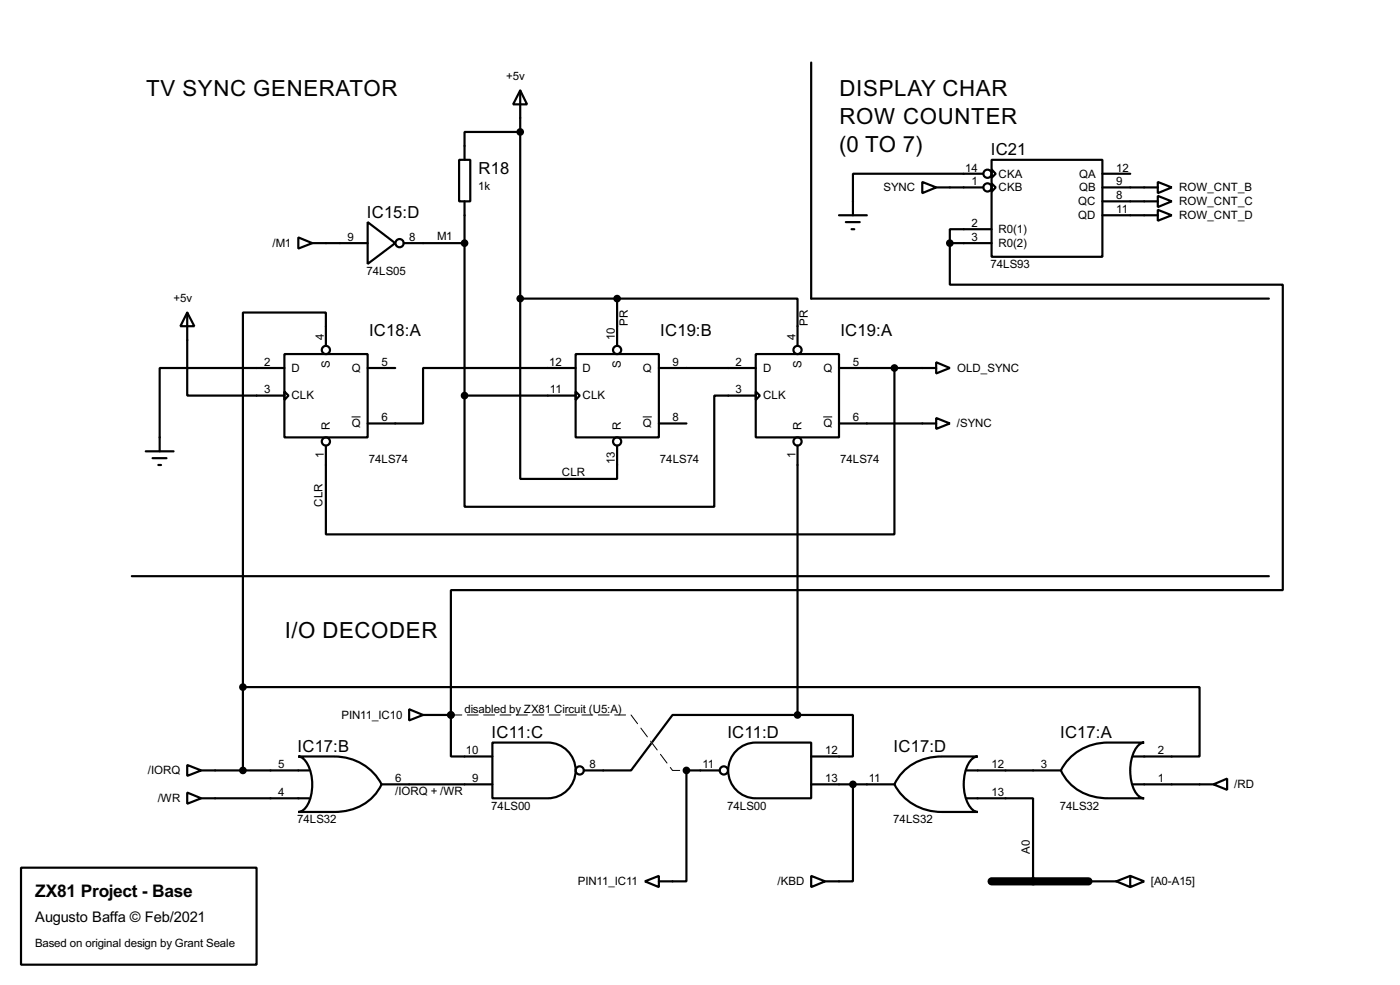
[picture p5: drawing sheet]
<svg xmlns="http://www.w3.org/2000/svg" width="256mm" height="180mm" viewBox="0 0 256 180" stroke-linecap="round" stroke-linejoin="round" font-family="sans-serif">
<path d="M181.7 161.3h17.7" fill="none" stroke="#000" stroke-width="1.5"/>
<g fill="none" stroke="#000" stroke-width=".4">
<path d="M95.3 16.6l1.3 2.5h-2.6zM95.3 16.6v38.1M148.6 11.5v43.2h83.9M84.1 29.3h2.1v7.6h-2.1zM85.1 36.9v35.5M95.3 24.2h-10.2v5.1M153.7 39.4h5.1M169 33.3l2.5 1-2.5 1.1zM171.5 34.3h8.6M180.1 31.8h-23.8v7.6M181.7 29.3h20.3v17.7h-20.3zM181.7 31l.7 .8-.7 .8z"/>
<path d="M181.7 33.6l.7 .7-.7 .8zM202 34.3h10.1M202 36.9h10.1M202 39.4h10.1M202 31.8h5.1M212.1 33.3l2.6 1-2.6 1.1zM212.1 35.9l2.6 1-2.6 1zM212.1 38.4l2.6 1-2.6 1zM34.3 57.2l1.3 2.5h-2.5zM34.3 57.2v15.2h17.8M54.7 43.5l2.5 1-2.5 1zM57.2 44.5h10.2"/>
<path d="M67.4 40.7l5 3.8-5 3.8zM74 44.5h11.1M95.3 54.7v33h17.8v-6.1M95.3 54.7h17.8M113.1 54.7h33v8.6M113.1 54.7v8.6M155 40.7h2.5M156 42h.5M174 44.5v7.6h61v55.9h-152.4v22.9M174 44.5h7.7M181.7 42h-7.7v2.5M52.1 64.8h15.3v15.3h-15.3z"/>
<path d="M52.1 71.7l.8 .7-.8 .8zM52.1 67.4h-22.8v15.2M59.7 63.3v-6.1h-15.2v68.6M67.4 67.4h5M85.1 72.4v20.4h45.8v-20.4h7.6M85.1 72.4h20.4M105.5 64.8h15.2v15.3h-15.2zM105.5 71.7l.7 .7-.7 .8zM105.5 67.4h-28v10.1h-10.1M120.7 67.4h17.8M120.7 77.5h5.1M138.5 64.8h15.2v15.3h-15.2z"/>
<path d="M138.5 71.7l.7 .7-.7 .8zM153.7 67.4h17.8M153.7 77.5h17.8M163.9 67.4v30.4h-104.2v-16.2M171.5 66.3l2.5 1.1-2.5 1zM171.5 76.5l2.5 1-2.5 1zM26.7 82.6h5.1M28 83.9h2.5M29 85.1h.5M146.1 81.6v49.3M24.2 105.5h208.3M44.5 125.8h175.3v12.7h-12.2"/>
<path d="M44.5 125.8v15.2M54.7 138.5h6.6a9.6 9.6 0 0 1 8.6 5.1 9.1 9.1 0 0 1-8.6 5h-6.6a2.55 2.55 0 0 0 2-2.1 8.3 8.3 0 0 0-.7-7.2l-.9-.7zM75 129.8l2.5 1.1-2.5 1zM77.5 130.9h5.1M82.6 130.9v7.6h7.6M90.2 135.9h10.2a5.1 5.1 0 0 1 5.1 5.1 5.1 5.1 0 0 1-5.1 5.1h-10.2zM135.2 137.1a5 5 0 0 1 3.3-1.2h10.1v10.2h-10.1a5.1 5.1 0 0 1-4.8-3.4 5.1 5.1 0 0 1 1.5-5.6zM146.1 130.9h10.2v7.6h-7.7M146.1 130.9h-22.9l-7.6 10.1h-8.6M196 138.7a9.8 9.8 0 0 1 7-2.8h6.6a2.29 2.29 0 0 0-1.8 1.5 8.5 8.5 0 0 0 .4 7.9l.9 .7 .5 .1h-6.6a9.1 9.1 0 0 1-8.6-5.1l.4-.8zM3.9 158.8h43.1v17.8h-43.1zM34.3 145.1l2.6 1-2.6 1z"/>
<path d="M34.3 140l2.6 1-2.6 1zM36.9 141h19.8M36.9 146.1h19.8M69.9 143.6h20.3M131.9 141h-6.1v20.3h-5.1M148.6 143.6h15.3M156.3 143.6v17.7h-5.1M165.5 141.2a9.7 9.7 0 0 1 7-2.7h6.6a2.57 2.57 0 0 0-2.1 2.1 8.3 8.3 0 0 0 .7 7.1l.9 .8 .5 .1h-6.6a9.6 9.6 0 0 1-8.6-5l.4-.9zM177.1 146.1h12.2v15.2M177.1 141h17.3M207.6 143.6h14.7M222.3 143.6l2.5-1.1v2.1z"/>
<path d="M118.2 161.3l2.5-1v2.1zM148.6 160.3l2.6 1-2.6 1.1zM199.4 161.3h5.1M204.5 161.3l2.6 1.1M207.1 160.3l2.5 1-2.5 1.1zM207.1 160.3l-2.6 1"/>
<circle cx="180.9" cy="31.8" r=".75"/>
<circle cx="180.9" cy="34.3" r=".75"/>
<circle cx="73.2" cy="44.5" r=".75"/>
<circle cx="59.7" cy="64.1" r=".75"/>
<circle cx="113" cy="64.1" r=".75"/>
<circle cx="146.1" cy="64.1" r=".75"/>
<circle cx="59.7" cy="80.8" r=".75"/>
<circle cx="113" cy="80.8" r=".75"/>
<circle cx="146.1" cy="80.8" r=".75"/>
<circle cx="106.2" cy="141" r=".75"/>
<circle cx="132.6" cy="141" r=".75"/>
</g>
<circle cx="82.6" cy="130.9" r=".2" fill="#000"/>
<path d="M82.6 130.9h33l7.6 10.1h2.6" fill="none" stroke="#fff" stroke-width=".18"/>
<path d="M82.6 130.9h33l7.6 10.1h2.6" fill="none" stroke="#000" stroke-width=".18" stroke-dasharray="2 1"/>
<path d="M64.4 76.3h1.7M117.8 76.3h1.6M150.8 76.3h1.7" fill="none" stroke="#000" stroke-width=".18"/>
<g fill="#000" stroke="#000" stroke-width=".4">
<circle cx="95.3" cy="24.2" r=".5"/>
<circle cx="85.1" cy="44.5" r=".5"/>
<circle cx="95.3" cy="54.7" r=".5"/>
<circle cx="113" cy="54.7" r=".5"/>
<circle cx="174" cy="44.5" r=".5"/>
<circle cx="85.1" cy="72.4" r=".5"/>
<circle cx="163.8" cy="67.4" r=".5"/>
<circle cx="44.5" cy="125.8" r=".5"/>
<circle cx="82.6" cy="130.9" r=".5"/>
<circle cx="146.1" cy="130.9" r=".5"/>
<circle cx="44.5" cy="141" r=".5"/>
<circle cx="125.7" cy="141" r=".5"/>
<circle cx="156.2" cy="143.6" r=".5"/>
</g>
<g font-size="4.6">
<text x="26.8" y="17.6">TV SYNC GENERATOR</text>
<text x="153.8" y="17.6">DISPLAY CHAR</text>
<text x="153.8" y="22.8">ROW COUNTER</text>
<text x="153.7" y="27.8">(0 TO 7)</text>
<text x="52.2" y="116.7">I/O DECODER</text>
</g>
<text font-size="3.6" x="6.5" y="164.2">ZX81 Project - Base</text>
<g font-size="3.4">
<text x="181.5" y="28.5">IC21</text>
<text x="87.7" y="31.8">R18</text>
<text x="67.2" y="39.9">IC15:D</text>
<text x="67.6" y="61.4">IC18:A</text>
<text x="121" y="61.4">IC19:B</text>
<text x="154" y="61.4">IC19:A</text>
<text x="54.5" y="137.7">IC17:B</text>
<text x="90.1" y="135.1">IC11:C</text>
<text x="133.3" y="135.1">IC11:D</text>
<text x="163.7" y="137.7">IC17:D</text>
<text x="194.2" y="135.1">IC17:A</text>
</g>
<text font-size="3" x="6.4" y="168.8">Augusto Baffa © Feb/2021</text>
<g font-size="2.4">
<text x="92.8" y="14.7">+5v</text>
<text x="87.6" y="34.7">1k</text>
<text x="161.8" y="35">SYNC</text>
<text x="176.8" y="31.4">14</text>
<text x="178" y="33.9">1</text>
<text x="182.9" y="32.5">CKA</text>
<text x="182.9" y="35">CKB</text>
<text x="197.7" y="32.5">QA</text>
<text x="197.7" y="35">QB</text>
<text x="204.5" y="31.4">12</text>
<text x="204.5" y="33.9">9</text>
<text x="216" y="35">ROW_CNT_B</text>
<text x="178" y="41.6">2</text>
<text x="197.5" y="37.6">QC</text>
<text x="197.5" y="40.1">QD</text>
<text x="204.5" y="36.5">8</text>
<text x="204.5" y="39">11</text>
<text x="216" y="37.6">ROW_CNT_C</text>
<text x="216" y="40.1">ROW_CNT_D</text>
<text x="50" y="45.2">/M1</text>
<text x="63.7" y="44.1">9</text>
<text x="75" y="44.1">8</text>
<text x="80.1" y="43.9">M1</text>
<text x="178" y="44.1">3</text>
<text x="182.9" y="42.7">R0(1)</text>
<text x="182.9" y="45.2">R0(2)</text>
<text x="67.2" y="50.4">74LS05</text>
<text x="181.5" y="49.1">74LS93</text>
<text x="31.8" y="55.4">+5v</text>
<text x="115" y="59.7" transform="rotate(-90 115 59.7)">PR</text>
<text x="148" y="59.7" transform="rotate(-90 148 59.7)">PR</text>
<text x="59.3" y="62.3" transform="rotate(-90 59.3 62.3)">4</text>
<text x="112.7" y="62.3" transform="rotate(-90 112.7 62.3)">10</text>
<text x="145.7" y="62.3" transform="rotate(-90 145.7 62.3)">4</text>
<text x="48.4" y="67">2</text>
<text x="48.4" y="72">3</text>
<text x="53.4" y="68.1">D</text>
<text x="60.4" y="67.4" transform="rotate(-90 60.4 67.4)">S</text>
<text x="64.4" y="68.1">Q</text>
<text x="69.9" y="67">5</text>
<text x="100.6" y="67">12</text>
<text x="100.8" y="72">11</text>
<text x="106.7" y="68.1">D</text>
<text x="113.8" y="67.4" transform="rotate(-90 113.8 67.4)">S</text>
<text x="117.8" y="68.1">Q</text>
<text x="123.2" y="67">9</text>
<text x="134.8" y="67">2</text>
<text x="134.8" y="72">3</text>
<text x="139.8" y="68.1">D</text>
<text x="146.8" y="67.4" transform="rotate(-90 146.8 67.4)">S</text>
<text x="150.8" y="68.1">Q</text>
<text x="156.3" y="67">5</text>
<text x="175.3" y="68.1">OLD_SYNC</text>
<text x="53.4" y="73.1">CLK</text>
<text x="69.9" y="77.1">6</text>
<text x="106.7" y="73.1">CLK</text>
<text x="123.2" y="77.1">8</text>
<text x="139.8" y="73.1">CLK</text>
<text x="156.3" y="77.1">6</text>
<text x="59.3" y="83.8" transform="rotate(-90 59.3 83.8)">1</text>
<text x="60.4" y="78.7" transform="rotate(-90 60.4 78.7)">R</text>
<text x="64.4" y="78.2">Q</text>
<text x="113.8" y="78.7" transform="rotate(-90 113.8 78.7)">R</text>
<text x="117.8" y="78.2">Q</text>
<text x="145.7" y="83.8" transform="rotate(-90 145.7 83.8)">1</text>
<text x="146.8" y="78.7" transform="rotate(-90 146.8 78.7)">R</text>
<text x="150.8" y="78.2">Q</text>
<text x="175.3" y="78.2">/SYNC</text>
<text x="67.6" y="84.7">74LS74</text>
<text x="102.9" y="87.1">CLR</text>
<text x="112.7" y="84.9" transform="rotate(-90 112.7 84.9)">13</text>
<text x="120.9" y="84.7">74LS74</text>
<text x="153.9" y="84.7">74LS74</text>
<text x="59.1" y="92.7" transform="rotate(-90 59.1 92.7)">CLR</text>
<text x="62.5" y="131.6">PIN11_IC10</text>
<text x="85.1" y="130.5">disabled by ZX81 Circuit (U5:A)</text>
<text x="27.1" y="141.7">/IORQ</text>
<text x="51" y="140.6">5</text>
<text x="72.4" y="143.2">6</text>
<text x="85.4" y="138.1">10</text>
<text x="86.5" y="143.2">9</text>
<text x="108" y="140.6">8</text>
<text x="128.7" y="140.6">11</text>
<text x="151.2" y="143.2">13</text>
<text x="151.2" y="138.1">12</text>
<text x="159.2" y="143.2">11</text>
<text x="181.7" y="140.6">12</text>
<text x="190.7" y="140.6">3</text>
<text x="212.1" y="143.2">1</text>
<text x="212.1" y="138.1">2</text>
<text x="28.9" y="146.8">/WR</text>
<text x="51" y="145.7">4</text>
<text x="72.4" y="145.5">/IORQ + /WR</text>
<text x="90" y="148.2">74LS00</text>
<text x="133.2" y="148.2">74LS00</text>
<text x="181.7" y="145.7">13</text>
<text x="194.2" y="148.2">74LS32</text>
<text x="226.1" y="144.3">/RD</text>
<text x="54.5" y="150.7">74LS32</text>
<text x="163.7" y="150.7">74LS32</text>
<text x="188.7" y="156.2" transform="rotate(-90 188.7 156.2)">A0</text>
<text x="105.8" y="162">PIN11_IC11</text>
<text x="142.5" y="162">/KBD</text>
<text x="210.9" y="162">[A0-A15]</text>
<text x="6.4" y="173.4">Based on original design by Grant Seale</text>
</g>
</svg>
